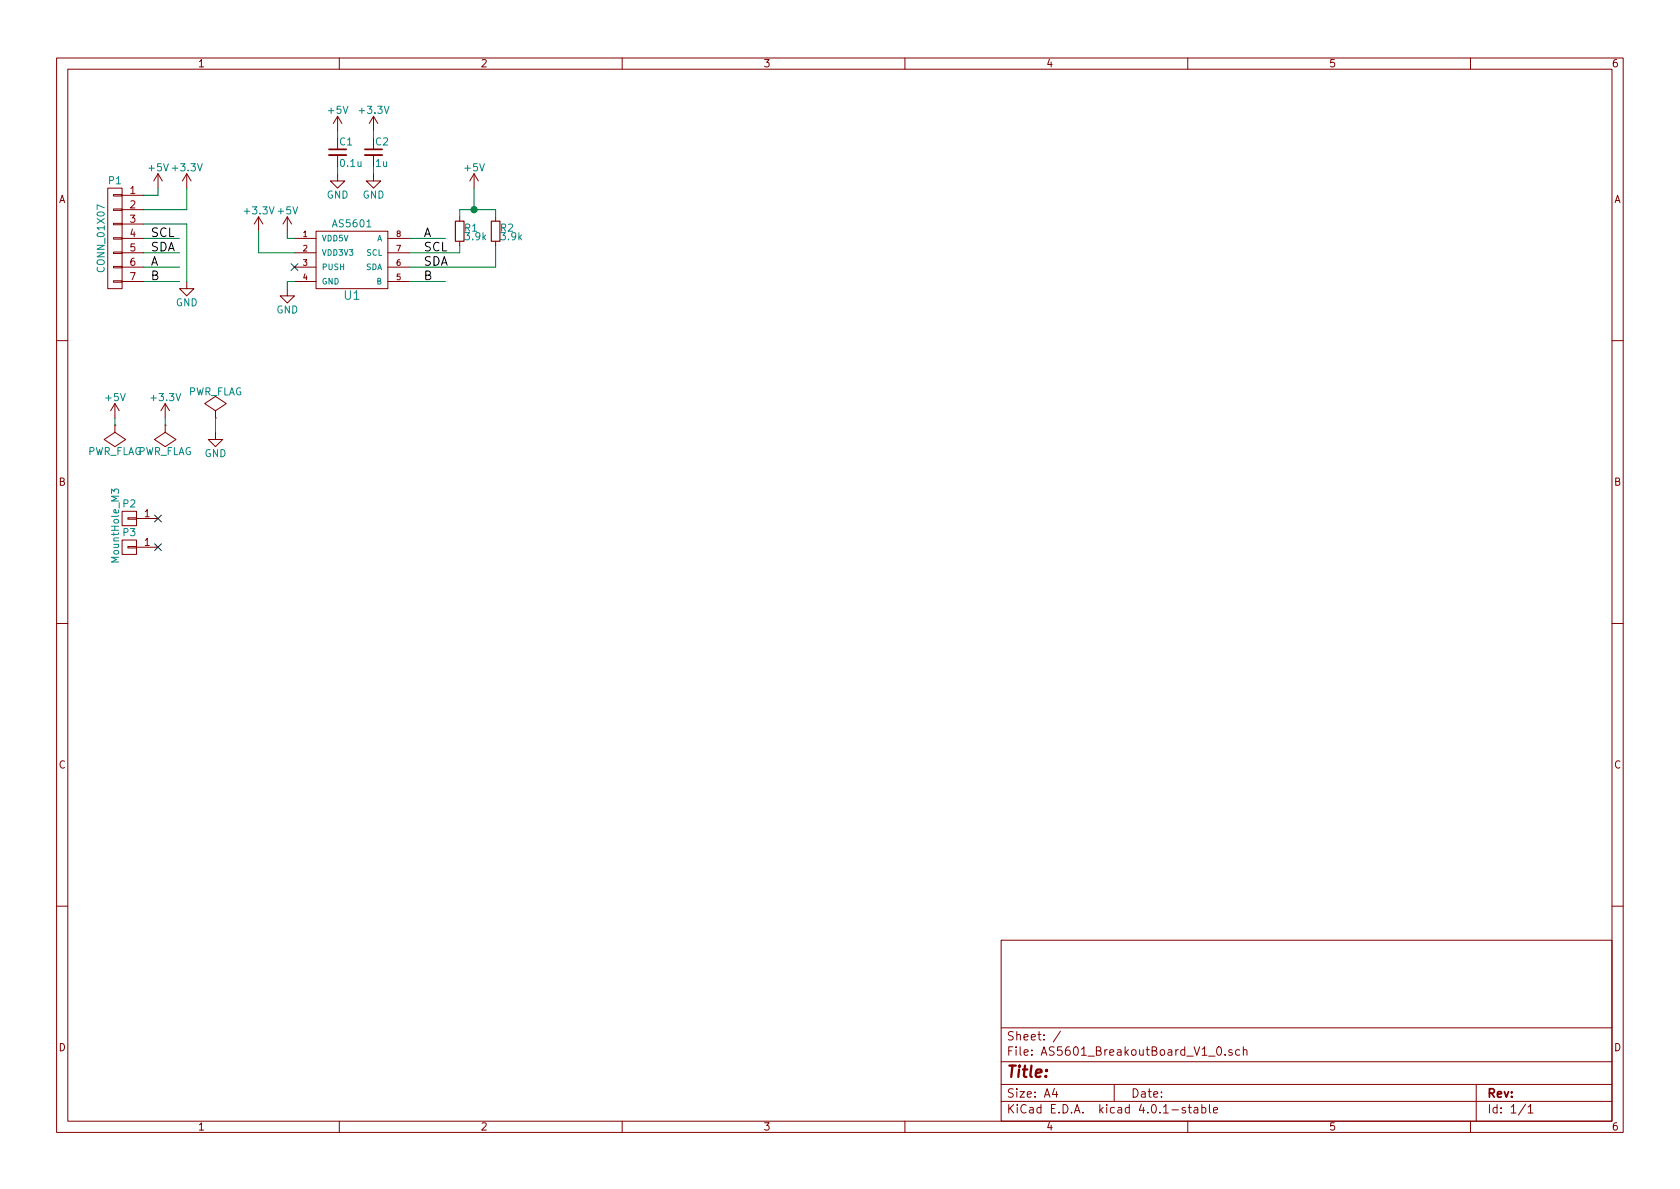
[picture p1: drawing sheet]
<svg xmlns="http://www.w3.org/2000/svg" width="297mm" height="210mm" viewBox="0 0 297 210" stroke-linecap="round" stroke-linejoin="round" font-family="sans-serif">
<g fill="none" stroke="#840000" stroke-width=".18">
<path d="M10 10.3h277v189.9h-277zM12 12.2h273v186.1h-273zM60 10.3v1.9M110 10.3v1.9M160 10.3v1.9M210 10.3v1.9M260 10.3v1.9M19 33.3h2.6v17.7h-2.6zM20.1 39.5h1.5v.2h-1.5zM20.1 37h1.5v.2h-1.5zM20.1 34.4h1.5v.3h-1.5zM21.6 34.5h3.8"/>
<path d="M21.6 37.1h3.8M21.6 39.6h3.8M27.9 30.7l-.7 1.3M27.9 30.7v2.6M27.9 30.7l.8 1.3M33 30.7l-.7 1.3M33 30.7v2.6M33 30.7l.8 1.3M45.7 38.3l-.7 1.3M45.7 38.3v2.6M45.7 38.3l.8 1.3M50.8 38.3l-.8 1.3"/>
<path d="M50.8 38.3v2.6M50.8 38.3l.8 1.3M59.7 30.7v1.3h1.3l-1.3 1.3-1.3-1.3h1.3M59.7 20.6v2.5M59.7 27.4v2.1M59.7 20.6l-.8 1.2M59.7 20.6l.8 1.2M66 30.7v1.3h1.3l-1.3 1.3-1.2-1.3h1.2M66 20.6v2.5M66 27.4v2.1M66 20.6l-.7 1.2M66 20.6l.8 1.2"/>
<path d="M81.3 38.3v.8M83.8 30.7l-.7 1.3M83.8 30.7v2.6M83.8 30.7l.8 1.3M87.6 38.3v.8M20.1 49.7h1.5v.2h-1.5zM20.1 47.1h1.5v.3h-1.5zM20.1 44.6h1.5v.2h-1.5zM20.1 42h1.5v.3h-1.5zM21.6 42.2h3.8M21.6 44.7h3.8M21.6 47.2h3.8"/>
<path d="M21.6 49.8h3.8M33 49.8v1.2h1.3l-1.3 1.3-1.3-1.3h1.3M50.8 51v1.3h1.3l-1.3 1.3-1.3-1.3h1.3M52.1 42.2h3.8M52.1 44.7h3.8M52.1 47.2h3.8M52.1 49.8h3.8M55.9 40.9h12.7v10.1h-12.7zM68.6 42.2h3.8M68.6 44.7h3.8M68.6 47.2h3.8M68.6 49.8h3.8"/>
<path d="M81.3 42.7v.7M87.6 42.7v.7M10 60.2h2M20.3 75.2h.1M20.3 75.2v1.2l1.9 1.3-1.9 1.3-1.9-1.3 1.9-1.3M20.3 71.4l-.7 1.2M20.3 71.4v2.5M20.3 71.4l.8 1.2M29.2 75.2h.1M29.2 75.2v1.2l1.9 1.3-1.9 1.3-1.9-1.3 1.9-1.3M29.2 71.4l-.8 1.2M29.2 71.4v2.5"/>
<path d="M29.2 71.4l.8 1.2M38.1 76.4v1.3h1.3l-1.3 1.3-1.3-1.3h1.3M38.1 73.9h.1M38.1 72.6l1.9-1.2-1.9-1.3-1.9 1.3 1.9 1.2v1.3M285 60.2h2M21.6 90.4h2.5v2.6h-2.5zM21.6 95.5h2.5v2.5h-2.5zM22.6 91.6h1.5v.2h-1.5zM22.6 96.6h1.5v.3h-1.5zM24.1 91.7h3.8M24.1 96.8h3.8M10 110.3h2"/>
<path d="M285 110.3h2M10 160.2h2M177 166.3h108v32h-108zM285 160.2h2M60 198.3v1.9M110 198.3v1.9M160 198.3v1.9M177 194.8h108M177 191.8h108M177 187.8h108M177 181.8h108M186.4 192.5l-.3 1h.9"/>
<path d="M186.8 193v1M187.5 182.3l-1.3 2M197 191.8v3M209.6 195.9a.37 .37 0 0 0-.6 .1l.1 .3 .5 .1 .1 .1-.3 .3-.4-.1M210 198.3v1.9M210.1 195.8h.5M210.3 195.3v1.3l.3 .2M211.2 195.9h.5l.1 .9M211.8 196.2l-.5 .1-.2 .2 .2 .3 .5-.1M212.5 195.9l.4-.1 .3 .3-.1 .6h-.6M212.5 195.3v1.5M213.8 195.3v1.3l.2 .2"/>
<path d="M214.6 196.3l.7-.1-.1-.3-.4-.1-.2 .2v.7h.6M215.3 185.3l.2-.2a.81 .81 0 0 1 .6 .6 .81 .81 0 0 1-.3 .8l-.2 .1a.79 .79 0 0 1-.3-1.3zM216.6 186.5v.1M217.8 185.7a.37 .37 0 0 0-.6 .1l.1 .2 .5 .2 .1 .1-.2 .3-.5-.1M219.2 185.7l-.5-.1-.2 .3v.6l.2 .1 .5-.1M219.8 185.7l.2-.1 .4 .1 .1 .9M219.8 185.1v1.5M260 198.3v1.9M261 191.8v6.5M269.7 195.2l-1.2 2M270.2 195.8l.4-.5v1.5M270.2 196.8h.8"/>
</g>
<g fill="none" stroke="#008400" stroke-width=".18">
<path d="M25.4 39.6h7.6v10.2M27.9 33.3v1.2h-2.5M33 33.3v3.8h-7.6M59.7 23.1v1.3M59.7 29.5v1.2M66 23.1v1.3M66 29.5v1.2M81.3 38.3v-1.2h6.3v1.2M83.8 33.3v3.8M25.4 42.2h6.3M25.4 44.7h6.3M25.4 49.8h6.3"/>
<path d="M25.4 47.2h6.3M45.7 40.9v3.8h6.4M50.8 40.9v1.3h1.3M52.1 49.8h-1.3v1.2M72.4 42.2h6.3M72.4 49.8h6.3M81.3 43.4v1.3h-8.9M87.6 43.4v3.8h-15.2M20.3 73.9v1.3M29.2 73.9v1.3M38.1 73.9v2.5"/>
</g>
<path d="M80.5 39.1h1.5v3.6h-1.5zM86.9 39.1h1.5v3.6h-1.5z" fill="none" stroke="#840000" stroke-width=".2"/>
<path d="M58.2 27.4h3M64.5 27.4h3.1" fill="none" stroke="#840000" stroke-width=".33"/>
<path d="M58.2 26.4h3M64.5 26.4h3.1" fill="none" stroke="#840000" stroke-width=".3"/>
<circle cx="83.8" cy="37.1" r=".51" fill="#008400" stroke="#008400" stroke-width=".25"/>
<path d="M19.7 87.3v-.8l.5 .4 .1-.4h.6l.1 .2-.1 .6" fill="none" stroke="#008484" stroke-width=".18"/>
<path d="M51.5 46.6l1.2 1.2M52.7 46.6l-1.2 1.2M27.3 91.1l1.2 1.2M27.3 96.2l1.2 1.2M28.5 91.1l-1.2 1.2M28.5 96.2l-1.2 1.2" fill="none" stroke="#000084" stroke-width=".18"/>
<text font-size="2.8" fill="#840000" x="178" y="190.5">Title:</text>
<g font-size="2.1">
<text x="26.7" y="41.9">SCL</text>
<text x="74.9" y="41.9">A</text>
<text x="26.7" y="44.4">SDA</text>
<text x="26.7" y="47">A</text>
<text x="74.9" y="44.4">SCL</text>
<text x="74.9" y="47">SDA</text>
<text x="26.7" y="49.5">B</text>
<text x="74.9" y="49.5">B</text>
</g>
<text font-size="2.1" fill="#008484" x="60.9" y="53">U1</text>
<g font-size="2.1" fill="#840000">
<text x="178" y="184">Sheet: /</text>
<text x="178" y="186.7">File: AS5601_BreakoutBoard_V1_0.sch</text>
<text x="178" y="196.9">KiCad E.D.A. kicad 4.0.1-stable</text>
<text x="178" y="194.1">Size: A4</text>
<text x="200" y="194.1">Date:</text>
<text x="263" y="194.1">Rev:</text>
<text x="263" y="196.9">Id: 1/1</text>
</g>
<g font-size="1.8" fill="#840000">
<text x="35" y="11.9">1</text>
<text x="85" y="11.9">2</text>
<text x="135" y="11.9">3</text>
<text x="185" y="11.9">4</text>
<text x="235" y="11.9">5</text>
<text x="285" y="11.9">6</text>
<text x="10.4" y="35.9">A</text>
<text x="23" y="34.3">1</text>
<text x="285.4" y="35.9">A</text>
<text x="23" y="36.8">2</text>
<text x="23" y="39.4">3</text>
<text x="23" y="41.9">4</text>
<text x="23" y="44.4">5</text>
<text x="23" y="47">6</text>
<text x="23" y="49.5">7</text>
<text x="10.4" y="85.9">B</text>
<text x="285.4" y="85.9">B</text>
<text x="25.6" y="91.4">1</text>
<text x="25.6" y="96.5">1</text>
<text x="10.4" y="135.9">C</text>
<text x="285.4" y="135.9">C</text>
<text x="10.4" y="185.9">D</text>
<text x="285.4" y="185.9">D</text>
<text x="35" y="199.9">1</text>
<text x="85" y="199.9">2</text>
<text x="135" y="199.9">3</text>
<text x="185" y="199.9">4</text>
<text x="235" y="199.9">5</text>
<text x="285" y="199.9">6</text>
</g>
<g font-size="1.8" fill="#008484">
<text x="58.1" y="20.1">+5V</text>
<text x="63.7" y="20.1">+3.3V</text>
<text x="60.1" y="25.7">C1</text>
<text x="60.3" y="29.5">0.1u</text>
<text x="66.4" y="25.7">C2</text>
<text x="66.4" y="29.5">1u</text>
<text x="19.3" y="32.6">P1</text>
<text x="26.3" y="30.3">+5V +3.3V</text>
<text x="57.7" y="35.1">GND</text>
<text x="64.1" y="35.1">GND</text>
<text x="82.2" y="30.3">+5V</text>
<text x="43.4" y="37.9">+3.3V +5V</text>
<text x="59" y="40.2">AS5601</text>
<text x="82.2" y="40.9">R1</text>
<text x="88.5" y="40.9">R2</text>
<text x="18.5" y="47.8" transform="rotate(-90 18.5 47.8)">CONN_01X07</text>
<text x="82.3" y="42.5">3.9k</text>
<text x="88.7" y="42.5">3.9k</text>
<text x="31.1" y="54.1">GND</text>
<text x="48.8" y="55.4">GND</text>
<text x="18.7" y="70.9">+5V</text>
<text x="26.9" y="70.9">+3.3V</text>
<text x="33.1" y="69.9">PWR_FLAG</text>
<text x="15.3" y="80.5">PWR_FLAG</text>
<text x="24.2" y="80.5">PWR_FLAG</text>
<text x="36.1" y="80.8">GND</text>
<text x="21.8" y="89.7">P2</text>
<text x="21.8" y="94.8">P3</text>
<text x="21" y="99.2" transform="rotate(-90 21 99.2)">MountHole_M3</text>
</g>
<g font-size="1.4" fill="#840000">
<text x="53.6" y="41.9">1</text>
<text x="70.1" y="41.9">8</text>
<text x="53.6" y="44.4">2</text>
<text x="53.6" y="47">3</text>
<text x="70.1" y="47">6</text>
<text x="70.1" y="44.4">7</text>
<text x="53.6" y="49.5">4</text>
<text x="70.1" y="49.5">5</text>
</g>
<g font-size="1.4" fill="#008484">
<text x="56.9" y="42.7">VDD5V</text>
<text x="56.9" y="45.2">VDD3V3</text>
<text x="56.9" y="47.7">PUSH</text>
<text x="64.6" y="47.7">SDA</text>
<text x="64.7" y="45.2">SCL</text>
<text x="66.5" y="42.7">A</text>
<text x="56.9" y="50.3">GND</text>
<text x="66.5" y="50.3">B</text>
</g>
</svg>
